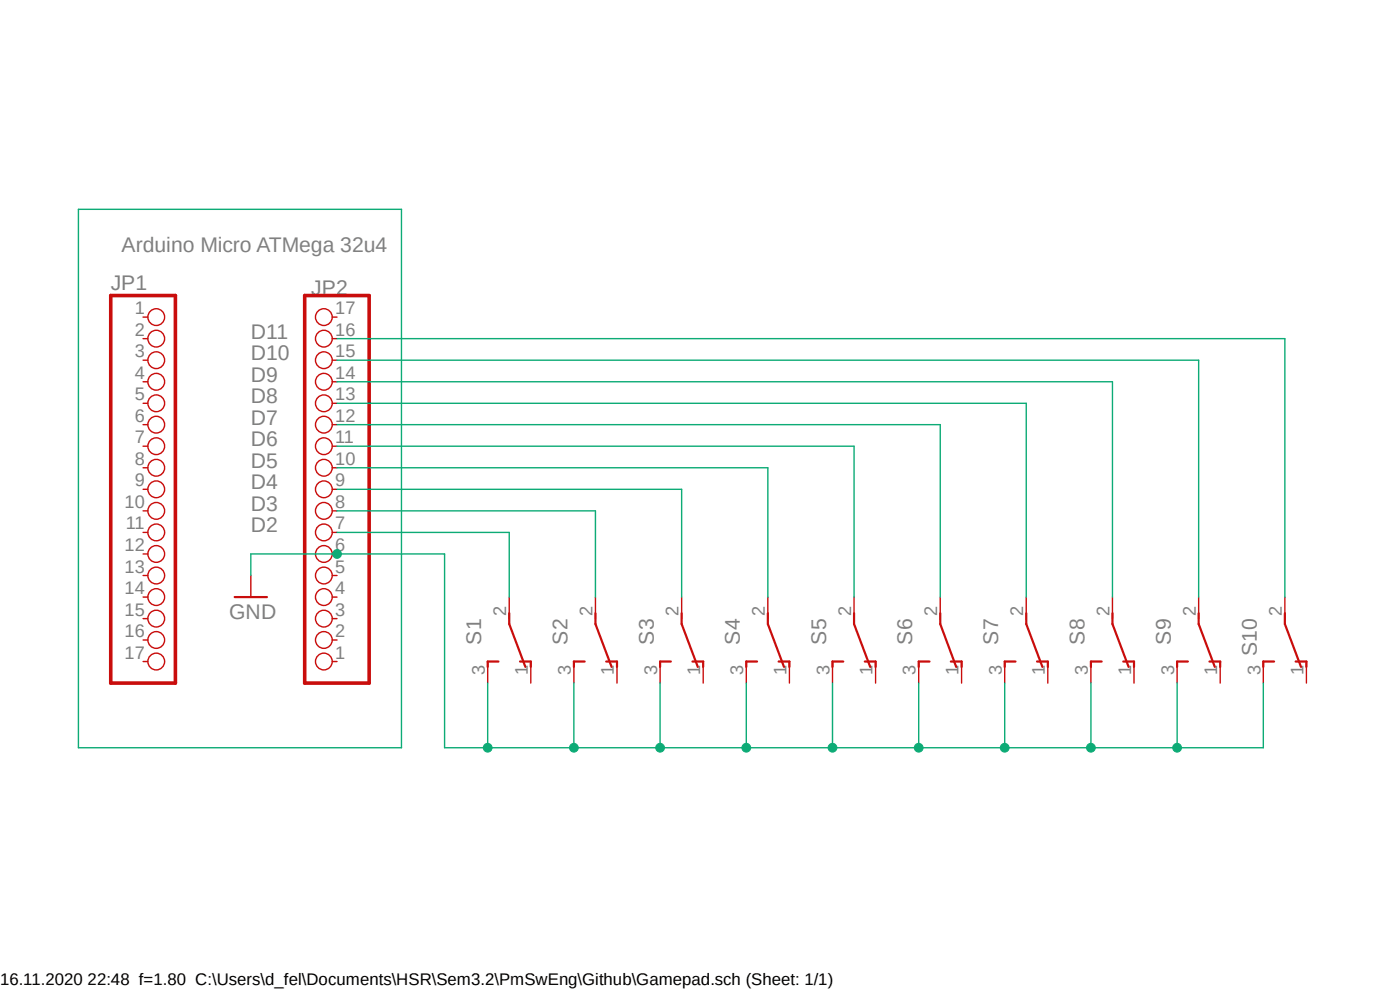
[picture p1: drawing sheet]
<?xml version="1.0" encoding="utf-8"?>
<!DOCTYPE eagle SYSTEM "eagle.dtd">
<eagle version="9.2.0">
<drawing>
<settings>
<setting alwaysvectorfont="no"/>
<setting verticaltext="up"/>
</settings>
<grid distance="0.1" unitdist="inch" unit="inch" style="lines" multiple="1" display="no" altdistance="0.01" altunitdist="inch" altunit="inch"/>
<schematic xreflabel="%F%N/%S.%C%R" xrefpart="/%S.%C%R">
<libraries>
<library name="pinhead">
<symbols>
<symbol name="PINHD17">
<wire x1="-6.35" y1="-25.4" x2="1.27" y2="-25.4" width="0.4064" layer="94"/>
<wire x1="1.27" y1="-25.4" x2="1.27" y2="20.32" width="0.4064" layer="94"/>
<wire x1="1.27" y1="20.32" x2="-6.35" y2="20.32" width="0.4064" layer="94"/>
<wire x1="-6.35" y1="20.32" x2="-6.35" y2="-25.4" width="0.4064" layer="94"/>
<text x="-6.35" y="20.955" size="1.778" layer="95">&gt;NAME</text>
<text x="-6.35" y="-27.94" size="1.778" layer="96">&gt;VALUE</text>
<pin name="1" x="-2.54" y="17.78" visible="pad" length="short" direction="pas" function="dot"/>
<pin name="2" x="-2.54" y="15.24" visible="pad" length="short" direction="pas" function="dot"/>
<pin name="3" x="-2.54" y="12.7" visible="pad" length="short" direction="pas" function="dot"/>
<pin name="4" x="-2.54" y="10.16" visible="pad" length="short" direction="pas" function="dot"/>
<pin name="5" x="-2.54" y="7.62" visible="pad" length="short" direction="pas" function="dot"/>
<pin name="6" x="-2.54" y="5.08" visible="pad" length="short" direction="pas" function="dot"/>
<pin name="7" x="-2.54" y="2.54" visible="pad" length="short" direction="pas" function="dot"/>
<pin name="8" x="-2.54" y="0" visible="pad" length="short" direction="pas" function="dot"/>
<pin name="9" x="-2.54" y="-2.54" visible="pad" length="short" direction="pas" function="dot"/>
<pin name="10" x="-2.54" y="-5.08" visible="pad" length="short" direction="pas" function="dot"/>
<pin name="11" x="-2.54" y="-7.62" visible="pad" length="short" direction="pas" function="dot"/>
<pin name="12" x="-2.54" y="-10.16" visible="pad" length="short" direction="pas" function="dot"/>
<pin name="13" x="-2.54" y="-12.7" visible="pad" length="short" direction="pas" function="dot"/>
<pin name="14" x="-2.54" y="-15.24" visible="pad" length="short" direction="pas" function="dot"/>
<pin name="15" x="-2.54" y="-17.78" visible="pad" length="short" direction="pas" function="dot"/>
<pin name="16" x="-2.54" y="-20.32" visible="pad" length="short" direction="pas" function="dot"/>
<pin name="17" x="-2.54" y="-22.86" visible="pad" length="short" direction="pas" function="dot"/>
</symbol>
</symbols>
<devicesets>
<deviceset name="PINHD-1X17" prefix="JP" uservalue="yes">
<gates>
<gate name="G$1" symbol="PINHD17" x="0" y="2.54"/>
</gates>
<devices>
<device name="" package="1X17">
<connects>
<connect gate="G$1" pin="1" pad="1"/>
<connect gate="G$1" pin="10" pad="10"/>
<connect gate="G$1" pin="11" pad="11"/>
<connect gate="G$1" pin="12" pad="12"/>
<connect gate="G$1" pin="13" pad="13"/>
<connect gate="G$1" pin="14" pad="14"/>
<connect gate="G$1" pin="15" pad="15"/>
<connect gate="G$1" pin="16" pad="16"/>
<connect gate="G$1" pin="17" pad="17"/>
<connect gate="G$1" pin="2" pad="2"/>
<connect gate="G$1" pin="3" pad="3"/>
<connect gate="G$1" pin="4" pad="4"/>
<connect gate="G$1" pin="5" pad="5"/>
<connect gate="G$1" pin="6" pad="6"/>
<connect gate="G$1" pin="7" pad="7"/>
<connect gate="G$1" pin="8" pad="8"/>
<connect gate="G$1" pin="9" pad="9"/>
</connects>
<package3dinstances>
<package3dinstance package3d_urn="urn:adsk.eagle:package:22490/2"/>
</package3dinstances>
<technologies>
<technology name=""/>
</technologies>
</device>
<device name="/90" package="1X17/90">
<connects>
<connect gate="G$1" pin="1" pad="1"/>
<connect gate="G$1" pin="10" pad="10"/>
<connect gate="G$1" pin="11" pad="11"/>
<connect gate="G$1" pin="12" pad="12"/>
<connect gate="G$1" pin="13" pad="13"/>
<connect gate="G$1" pin="14" pad="14"/>
<connect gate="G$1" pin="15" pad="15"/>
<connect gate="G$1" pin="16" pad="16"/>
<connect gate="G$1" pin="17" pad="17"/>
<connect gate="G$1" pin="2" pad="2"/>
<connect gate="G$1" pin="3" pad="3"/>
<connect gate="G$1" pin="4" pad="4"/>
<connect gate="G$1" pin="5" pad="5"/>
<connect gate="G$1" pin="6" pad="6"/>
<connect gate="G$1" pin="7" pad="7"/>
<connect gate="G$1" pin="8" pad="8"/>
<connect gate="G$1" pin="9" pad="9"/>
</connects>
<package3dinstances>
<package3dinstance package3d_urn="urn:adsk.eagle:package:22491/2"/>
</package3dinstances>
<technologies>
<technology name=""/>
</technologies>
</device>
</devices>
</deviceset>
</devicesets>
</library>
<library name="switch">
<symbols>
<symbol name="U">
<wire x1="0" y1="-3.175" x2="0" y2="-1.905" width="0.254" layer="94"/>
<wire x1="0" y1="-1.905" x2="-1.905" y2="3.175" width="0.254" layer="94"/>
<wire x1="1.27" y1="2.54" x2="2.54" y2="2.54" width="0.254" layer="94"/>
<wire x1="2.54" y1="2.54" x2="2.54" y2="3.175" width="0.254" layer="94"/>
<wire x1="-2.54" y1="2.54" x2="-1.27" y2="2.54" width="0.254" layer="94"/>
<wire x1="-2.54" y1="2.54" x2="-2.54" y2="3.175" width="0.254" layer="94"/>
<text x="5.08" y="-2.54" size="1.778" layer="95" rot="R90">&gt;NAME</text>
<text x="7.62" y="-2.54" size="1.778" layer="96" rot="R90">&gt;VALUE</text>
<pin name="P" x="0" y="-5.08" visible="pad" length="short" direction="pas" rot="R90"/>
<pin name="S" x="2.54" y="5.08" visible="pad" length="short" direction="pas" rot="R270"/>
<pin name="O" x="-2.54" y="5.08" visible="pad" length="short" direction="pas" rot="R270"/>
</symbol>
</symbols>
<devicesets>
<deviceset name="TL36YO" prefix="S">
<gates>
<gate name="BEF1" symbol="U" x="0" y="0"/>
</gates>
<devices>
<device name="" package="TL3XYO">
<connects>
<connect gate="BEF1" pin="O" pad="1"/>
<connect gate="BEF1" pin="P" pad="2"/>
<connect gate="BEF1" pin="S" pad="3"/>
</connects>
<package3dinstances>
<package3dinstance package3d_urn="urn:adsk.eagle:package:27747/1"/>
</package3dinstances>
<technologies>
<technology name=""/>
</technologies>
</device>
</devices>
</deviceset>
</devicesets>
</library>
<library name="supply1">
<symbols>
<symbol name="GND">
<wire x1="-1.905" y1="0" x2="1.905" y2="0" width="0.254" layer="94"/>
<text x="-2.54" y="-2.54" size="1.778" layer="96">&gt;VALUE</text>
<pin name="GND" x="0" y="2.54" visible="off" length="short" direction="sup" rot="R270"/>
</symbol>
</symbols>
<devicesets>
<deviceset name="GND" prefix="GND">
<gates>
<gate name="1" symbol="GND" x="0" y="0"/>
</gates>
<devices>
<device name="">
<technologies>
<technology name=""/>
</technologies>
</device>
</devices>
</deviceset>
</devicesets>
</library>
</libraries>
<attributes>
</attributes>
<variantdefs>
</variantdefs>
<classes>
<class number="0" name="default" width="0" drill="0">
</class>
</classes>
<parts>
<part name="JP1" library="pinhead" deviceset="PINHD-1X17" device="" package3d_urn="urn:adsk.eagle:package:22490/2"/>
<part name="JP2" library="pinhead" deviceset="PINHD-1X17" device="" package3d_urn="urn:adsk.eagle:package:22490/2"/>
<part name="S2" library="switch" deviceset="TL36YO" device="" package3d_urn="urn:adsk.eagle:package:27747/1"/>
<part name="S3" library="switch" deviceset="TL36YO" device="" package3d_urn="urn:adsk.eagle:package:27747/1"/>
<part name="S4" library="switch" deviceset="TL36YO" device="" package3d_urn="urn:adsk.eagle:package:27747/1"/>
<part name="S5" library="switch" deviceset="TL36YO" device="" package3d_urn="urn:adsk.eagle:package:27747/1"/>
<part name="S6" library="switch" deviceset="TL36YO" device="" package3d_urn="urn:adsk.eagle:package:27747/1"/>
<part name="S7" library="switch" deviceset="TL36YO" device="" package3d_urn="urn:adsk.eagle:package:27747/1"/>
<part name="S8" library="switch" deviceset="TL36YO" device="" package3d_urn="urn:adsk.eagle:package:27747/1"/>
<part name="S9" library="switch" deviceset="TL36YO" device="" package3d_urn="urn:adsk.eagle:package:27747/1"/>
<part name="S10" library="switch" deviceset="TL36YO" device="" package3d_urn="urn:adsk.eagle:package:27747/1"/>
<part name="S1" library="switch" deviceset="TL36YO" device="" package3d_urn="urn:adsk.eagle:package:27747/1"/>
<part name="GND1" library="supply1" deviceset="GND" device=""/>
</parts>
<sheets>
<sheet>
<plain>
<text x="5.08" y="58.42" size="1.778" layer="97">Arduino Micro ATMega 32u4</text>
</plain>
<instances>
<instance part="JP1" gate="G$1" x="10.16" y="33.02">
<attribute name="NAME" x="3.81" y="53.975" size="1.778" layer="95"/>
<attribute name="VALUE" x="3.81" y="5.08" size="1.778" layer="96"/>
</instance>
<instance part="JP2" gate="G$1" x="27.94" y="27.94" rot="R180">
<attribute name="NAME" x="31.75" y="55.245" size="1.778" layer="95" rot="R180"/>
<attribute name="VALUE" x="34.29" y="55.88" size="1.778" layer="96" rot="R180"/>
</instance>
<instance part="S2" gate="BEF1" x="60.96" y="12.7" rot="R180">
<attribute name="NAME" x="55.88" y="15.24" size="1.778" layer="95" rot="R270"/>
</instance>
<instance part="S3" gate="BEF1" x="71.12" y="12.7" rot="R180">
<attribute name="NAME" x="66.04" y="15.24" size="1.778" layer="95" rot="R270"/>
</instance>
<instance part="S4" gate="BEF1" x="81.28" y="12.7" rot="R180">
<attribute name="NAME" x="76.2" y="15.24" size="1.778" layer="95" rot="R270"/>
</instance>
<instance part="S5" gate="BEF1" x="91.44" y="12.7" rot="R180">
<attribute name="NAME" x="86.36" y="15.24" size="1.778" layer="95" rot="R270"/>
</instance>
<instance part="S6" gate="BEF1" x="101.6" y="12.7" rot="R180">
<attribute name="NAME" x="96.52" y="15.24" size="1.778" layer="95" rot="R270"/>
</instance>
<instance part="S7" gate="BEF1" x="111.76" y="12.7" rot="R180">
<attribute name="NAME" x="106.68" y="15.24" size="1.778" layer="95" rot="R270"/>
</instance>
<instance part="S8" gate="BEF1" x="121.92" y="12.7" rot="R180">
<attribute name="NAME" x="116.84" y="15.24" size="1.778" layer="95" rot="R270"/>
</instance>
<instance part="S9" gate="BEF1" x="132.08" y="12.7" rot="R180">
<attribute name="NAME" x="127" y="15.24" size="1.778" layer="95" rot="R270"/>
</instance>
<instance part="S10" gate="BEF1" x="142.24" y="12.7" rot="R180">
<attribute name="NAME" x="137.16" y="15.24" size="1.778" layer="95" rot="R270"/>
</instance>
<instance part="S1" gate="BEF1" x="50.8" y="12.7" rot="R180">
<attribute name="NAME" x="45.72" y="15.24" size="1.778" layer="95" rot="R270"/>
</instance>
<instance part="GND1" gate="1" x="20.32" y="17.78">
<attribute name="VALUE" x="17.78" y="15.24" size="1.778" layer="96"/>
</instance>
</instances>
<busses>
</busses>
<nets>
<net name="N$1" class="0">
<segment>
<wire x1="0" y1="63.5" x2="38.1" y2="63.5" width="0.1524" layer="91"/>
<wire x1="38.1" y1="63.5" x2="38.1" y2="0" width="0.1524" layer="91"/>
<wire x1="38.1" y1="0" x2="0" y2="0" width="0.1524" layer="91"/>
<wire x1="0" y1="0" x2="0" y2="63.5" width="0.1524" layer="91"/>
</segment>
</net>
<net name="GND" class="0">
<segment>
<pinref part="JP2" gate="G$1" pin="6"/>
<pinref part="GND1" gate="1" pin="GND"/>
<wire x1="30.48" y1="22.86" x2="20.32" y2="22.86" width="0.1524" layer="91"/>
<wire x1="20.32" y1="22.86" x2="20.32" y2="20.32" width="0.1524" layer="91"/>
<wire x1="30.48" y1="22.86" x2="43.18" y2="22.86" width="0.1524" layer="91"/>
<junction x="30.48" y="22.86"/>
<wire x1="43.18" y1="22.86" x2="43.18" y2="0" width="0.1524" layer="91"/>
<wire x1="43.18" y1="0" x2="48.26" y2="0" width="0.1524" layer="91"/>
<pinref part="S1" gate="BEF1" pin="S"/>
<wire x1="48.26" y1="0" x2="58.42" y2="0" width="0.1524" layer="91"/>
<wire x1="58.42" y1="0" x2="68.58" y2="0" width="0.1524" layer="91"/>
<wire x1="68.58" y1="0" x2="78.74" y2="0" width="0.1524" layer="91"/>
<wire x1="78.74" y1="0" x2="88.9" y2="0" width="0.1524" layer="91"/>
<wire x1="48.26" y1="7.62" x2="48.26" y2="0" width="0.1524" layer="91"/>
<junction x="48.26" y="0"/>
<pinref part="S2" gate="BEF1" pin="S"/>
<wire x1="58.42" y1="7.62" x2="58.42" y2="0" width="0.1524" layer="91"/>
<junction x="58.42" y="0"/>
<pinref part="S3" gate="BEF1" pin="S"/>
<wire x1="68.58" y1="7.62" x2="68.58" y2="0" width="0.1524" layer="91"/>
<junction x="68.58" y="0"/>
<pinref part="S4" gate="BEF1" pin="S"/>
<wire x1="78.74" y1="7.62" x2="78.74" y2="0" width="0.1524" layer="91"/>
<junction x="78.74" y="0"/>
<pinref part="S5" gate="BEF1" pin="S"/>
<wire x1="88.9" y1="0" x2="88.9" y2="7.62" width="0.1524" layer="91"/>
<pinref part="S6" gate="BEF1" pin="S"/>
<wire x1="99.06" y1="7.62" x2="99.06" y2="0" width="0.1524" layer="91"/>
<wire x1="99.06" y1="0" x2="88.9" y2="0" width="0.1524" layer="91"/>
<junction x="88.9" y="0"/>
<wire x1="99.06" y1="0" x2="109.22" y2="0" width="0.1524" layer="91"/>
<junction x="99.06" y="0"/>
<pinref part="S10" gate="BEF1" pin="S"/>
<wire x1="109.22" y1="0" x2="119.38" y2="0" width="0.1524" layer="91"/>
<wire x1="119.38" y1="0" x2="129.54" y2="0" width="0.1524" layer="91"/>
<wire x1="129.54" y1="0" x2="139.7" y2="0" width="0.1524" layer="91"/>
<wire x1="139.7" y1="0" x2="139.7" y2="7.62" width="0.1524" layer="91"/>
<pinref part="S9" gate="BEF1" pin="S"/>
<wire x1="129.54" y1="7.62" x2="129.54" y2="0" width="0.1524" layer="91"/>
<junction x="129.54" y="0"/>
<pinref part="S8" gate="BEF1" pin="S"/>
<wire x1="119.38" y1="7.62" x2="119.38" y2="0" width="0.1524" layer="91"/>
<junction x="119.38" y="0"/>
<pinref part="S7" gate="BEF1" pin="S"/>
<wire x1="109.22" y1="7.62" x2="109.22" y2="0" width="0.1524" layer="91"/>
<junction x="109.22" y="0"/>
</segment>
</net>
<net name="D2" class="0">
<segment>
<pinref part="JP2" gate="G$1" pin="7"/>
<pinref part="S1" gate="BEF1" pin="P"/>
<wire x1="30.48" y1="25.4" x2="50.8" y2="25.4" width="0.1524" layer="91"/>
<wire x1="50.8" y1="25.4" x2="50.8" y2="17.78" width="0.1524" layer="91"/>
<label x="20.32" y="25.4" size="1.778" layer="95"/>
</segment>
</net>
<net name="D3" class="0">
<segment>
<pinref part="JP2" gate="G$1" pin="8"/>
<pinref part="S2" gate="BEF1" pin="P"/>
<wire x1="30.48" y1="27.94" x2="60.96" y2="27.94" width="0.1524" layer="91"/>
<wire x1="60.96" y1="27.94" x2="60.96" y2="17.78" width="0.1524" layer="91"/>
<label x="20.32" y="27.94" size="1.778" layer="95"/>
</segment>
</net>
<net name="D4" class="0">
<segment>
<pinref part="JP2" gate="G$1" pin="9"/>
<pinref part="S3" gate="BEF1" pin="P"/>
<wire x1="30.48" y1="30.48" x2="71.12" y2="30.48" width="0.1524" layer="91"/>
<wire x1="71.12" y1="30.48" x2="71.12" y2="17.78" width="0.1524" layer="91"/>
<label x="20.32" y="30.48" size="1.778" layer="95"/>
</segment>
</net>
<net name="D5" class="0">
<segment>
<pinref part="JP2" gate="G$1" pin="10"/>
<pinref part="S4" gate="BEF1" pin="P"/>
<wire x1="30.48" y1="33.02" x2="81.28" y2="33.02" width="0.1524" layer="91"/>
<wire x1="81.28" y1="33.02" x2="81.28" y2="17.78" width="0.1524" layer="91"/>
<label x="20.32" y="33.02" size="1.778" layer="95"/>
</segment>
</net>
<net name="D6" class="0">
<segment>
<pinref part="JP2" gate="G$1" pin="11"/>
<pinref part="S5" gate="BEF1" pin="P"/>
<wire x1="30.48" y1="35.56" x2="91.44" y2="35.56" width="0.1524" layer="91"/>
<wire x1="91.44" y1="35.56" x2="91.44" y2="17.78" width="0.1524" layer="91"/>
<label x="20.32" y="35.56" size="1.778" layer="95"/>
</segment>
</net>
<net name="D7" class="0">
<segment>
<pinref part="JP2" gate="G$1" pin="12"/>
<pinref part="S6" gate="BEF1" pin="P"/>
<wire x1="30.48" y1="38.1" x2="101.6" y2="38.1" width="0.1524" layer="91"/>
<wire x1="101.6" y1="38.1" x2="101.6" y2="17.78" width="0.1524" layer="91"/>
<label x="20.32" y="38.1" size="1.778" layer="95"/>
</segment>
</net>
<net name="D8" class="0">
<segment>
<pinref part="JP2" gate="G$1" pin="13"/>
<pinref part="S7" gate="BEF1" pin="P"/>
<wire x1="30.48" y1="40.64" x2="111.76" y2="40.64" width="0.1524" layer="91"/>
<wire x1="111.76" y1="40.64" x2="111.76" y2="17.78" width="0.1524" layer="91"/>
<label x="20.32" y="40.64" size="1.778" layer="95"/>
</segment>
</net>
<net name="D9" class="0">
<segment>
<pinref part="JP2" gate="G$1" pin="14"/>
<pinref part="S8" gate="BEF1" pin="P"/>
<wire x1="30.48" y1="43.18" x2="121.92" y2="43.18" width="0.1524" layer="91"/>
<wire x1="121.92" y1="43.18" x2="121.92" y2="17.78" width="0.1524" layer="91"/>
<label x="20.32" y="43.18" size="1.778" layer="95"/>
</segment>
</net>
<net name="D10" class="0">
<segment>
<pinref part="JP2" gate="G$1" pin="15"/>
<pinref part="S9" gate="BEF1" pin="P"/>
<wire x1="30.48" y1="45.72" x2="132.08" y2="45.72" width="0.1524" layer="91"/>
<wire x1="132.08" y1="45.72" x2="132.08" y2="17.78" width="0.1524" layer="91"/>
<label x="20.32" y="45.72" size="1.778" layer="95"/>
</segment>
</net>
<net name="D11" class="0">
<segment>
<pinref part="JP2" gate="G$1" pin="16"/>
<pinref part="S10" gate="BEF1" pin="P"/>
<wire x1="30.48" y1="48.26" x2="142.24" y2="48.26" width="0.1524" layer="91"/>
<wire x1="142.24" y1="48.26" x2="142.24" y2="17.78" width="0.1524" layer="91"/>
<label x="20.32" y="48.26" size="1.778" layer="95"/>
</segment>
</net>
</nets>
</sheet>
</sheets>
</schematic>
</drawing>
<compatibility>
<note version="8.2" severity="warning">
Since Version 8.2, EAGLE supports online libraries. The ids
of those online libraries will not be understood (or retained)
with this version.
</note>
<note version="8.3" severity="warning">
Since Version 8.3, EAGLE supports URNs for individual library
assets (packages, symbols, and devices). The URNs of those assets
will not be understood (or retained) with this version.
</note>
<note version="8.3" severity="warning">
Since Version 8.3, EAGLE supports the association of 3D packages
with devices in libraries, schematics, and board files. Those 3D
packages will not be understood (or retained) with this version.
</note>
</compatibility>
</eagle>
